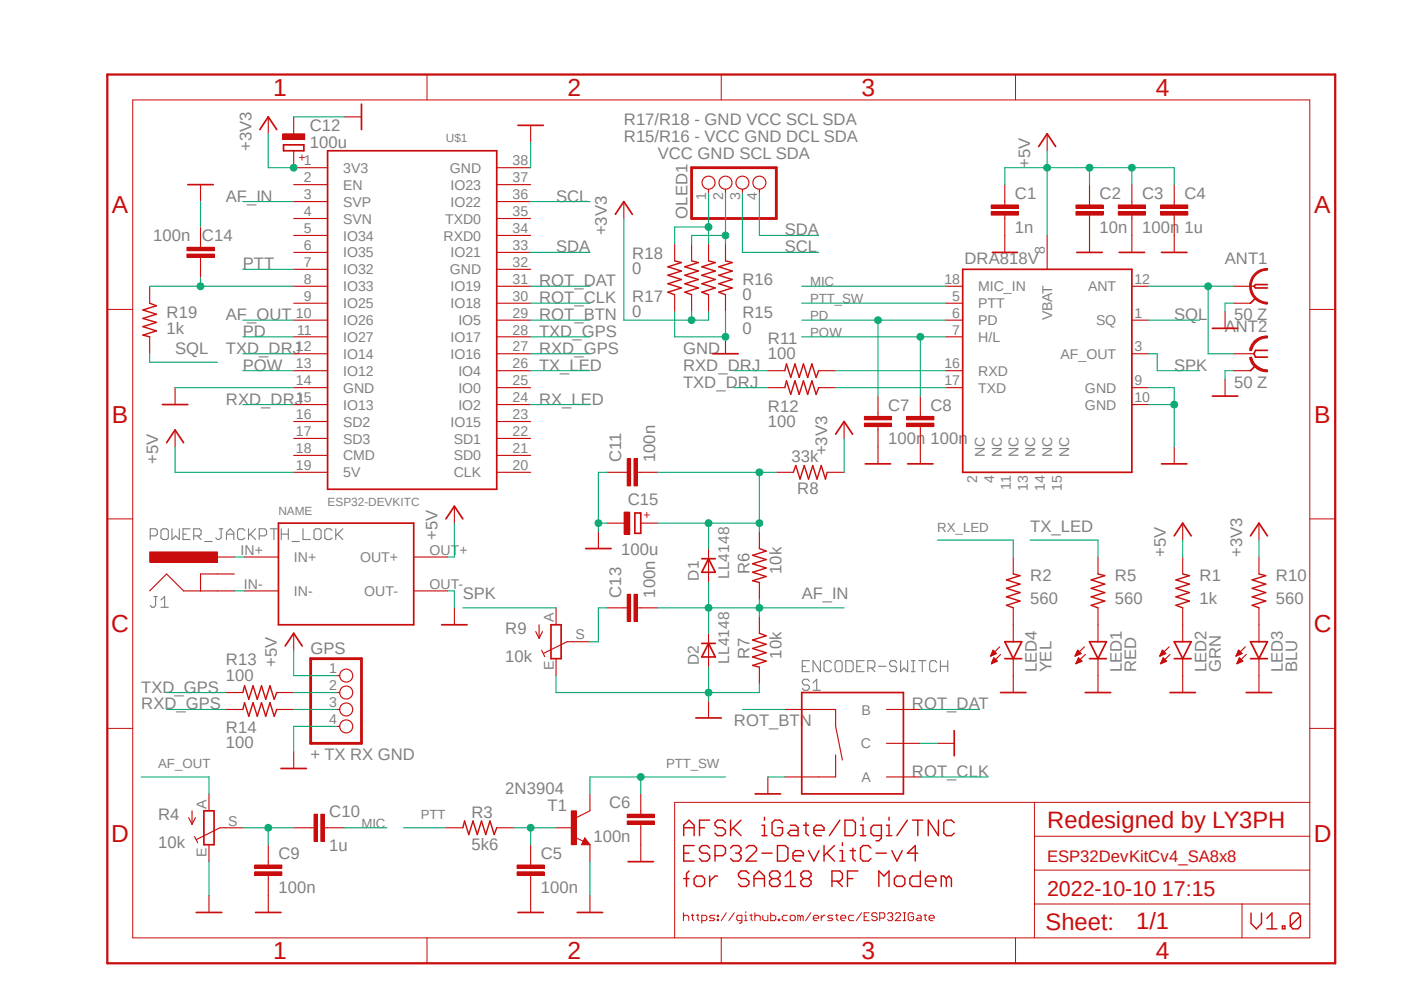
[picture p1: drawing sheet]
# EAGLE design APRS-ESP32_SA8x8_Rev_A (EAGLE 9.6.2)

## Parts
ANT1  50 Z  LTI-SASF54GT  [LTI-SASF54GT]
ANT2  50 Z  SMA-142-0701-801/806  [J502-ND-142-0701-801/806]
C1  1n  C-EUC0805  [C0805]
C2  10n  C-EUC0805  [C0805]
C3  100n  C-EUC0805  [C0805]
C4  1u  C-EUC0805  [C0805]
C5  100n  C-EUC0805  [C0805]
C6  100n  C-EUC0805  [C0805]
C7  100n  C-EUC0805  [C0805]
C8  100n  C-EUC0805  [C0805]
C9  100n  C-EUC0805  [C0805]
C10  1u  C-EUC0805  [C0805]
C11  100n  C-EUC0805  [C0805]
C12  100u  CPOL-EUSMCD  [SMC_D]
C13  100n  C-EUC0805  [C0805]
C14  100n  C-EUC0805  [C0805]
C15  100u  CPOL-EUSMCD  [SMC_D]
D1  LL4148  [SOD80_DO213AA_MINIMELF]
D2  LL4148  [SOD80_DO213AA_MINIMELF]
DRA818V  DRA818A  [DRA818A]
GPS  + TX RX GND  PINHD-1X4  [1X04]
J1  POWER_JACKPTH_LOCK  [POWER_JACK_PTH_LOCK]
LED1  RED  LEDCHIP-LED0805  [CHIP-LED0805]
LED2  GRN  LEDCHIP-LED0805  [CHIP-LED0805]
LED3  BLU  LEDCHIP-LED0805  [CHIP-LED0805]
LED4  YEL  LEDCHIP-LED0805  [CHIP-LED0805]
OLED1  VCC GND SCL SDA  PINHD-1X4  [1X04]
R1  1k  R-US_R0805  [R0805]
R2  560  R-US_R0805  [R0805]
R3  5k6  R-US_R0805  [R0805]
R4  10k  TRIM_EU-CA6H  [CA6H]
R5  560  R-US_R0805  [R0805]
R6  10k  R-US_R0805  [R0805]
R7  10k  R-US_R0805  [R0805]
R8  33k  R-US_R0805  [R0805]
R9  10k  TRIM_EU-CA6H  [CA6H]
R10  560  R-US_R0805  [R0805]
R11  100  R-US_R0805  [R0805]
R12  100  R-US_R0805  [R0805]
R13  100  R-US_R0805  [R0805]
R14  100  R-US_R0805  [R0805]
R15  0  R-US_R0805  [R0805]
R16  0  R-US_R0805  [R0805]
R17  0  R-US_R0805  [R0805]
R18  0  R-US_R0805  [R0805]
R19  1k  R-US_R0805  [R0805]
S1  ENCODER-SWITCH  [ROTARY_ENC_PLAIN]
T1  2N3904  MMBT3904LT1-NPN-SOT23-BEC  [SOT23-BEC]
U$1  ESP32DEVKITC  [ESP32-DEVKITC]
U$2  CP8-ADJ  [CP8-ADJ]

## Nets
+3V3: C12.+ R8.2 R10.2 R15.1 R17.1 U$1.1(3V3)
+5V: C1.1 C2.1 C3.1 C4.1 DRA818V.8(VBAT) GPS.1 R1.2 U$1.19(5V) U$2.OUT+
AF_IN: C13.2 D1.A D2.C R6.2 R7.1 U$1.3(SVP)
AF_OUT: R4.A U$1.10(IO26)
GND: ANT1.2 ANT1.3 ANT1.4 ANT1.5 ANT2.G@1 ANT2.G@2 ANT2.G@3 ANT2.G@4 C1.2 C2.2 C3.2 C4.2 C5.2 C6.2 C7.2 C8.2 C9.2 C11.1 C12.- C14.2 C15.- D2.A DRA818V.9(GND) DRA818V.10(GND) GPS.4 LED1.C LED2.C LED3.C LED4.C R4.E R7.2 R9.E R16.1 R18.1 S1.C S1.SW- T1.E U$1.14(GND) U$1.38(GND) U$2.OUT-
MIC: C10.2 DRA818V.18(MIC_IN)
N$1: LED1.A R5.1
N$2: C11.2 C15.+ D1.C R6.1 R8.1
N$3: GPS.2 R13.1
N$4: C13.1 R9.S
N$5: ANT1.1 ANT2.1 DRA818V.12(ANT)
N$6: J1.PWR U$2.IN+
N$7: C5.1 R3.1 T1.B
N$8: LED4.A R2.1
N$9: C9.1 C10.1 R4.S
N$10: J1.GND U$2.IN-
N$12: LED3.A R10.1
N$13: GPS.3 R14.1
N$14: DRA818V.16(RXD) R11.1
N$15: DRA818V.17(TXD) R12.1
N$16: OLED1.2 R16.2 R17.2
N$17: OLED1.1 R15.2 R18.2
N$18: C14.1 R19.1 U$1.8(IO33)
N$41: LED2.A R1.1
PD: C7.1 DRA818V.6(PD) U$1.11(IO27)
POW: C8.1 DRA818V.7(H/L) U$1.13(IO12)
PTT: R3.2 U$1.7(IO32)
PTT_SW: C6.1 DRA818V.5(PTT) T1.C
ROT_BTN: S1.SW+ U$1.29(IO5)
ROT_CLK: S1.A U$1.30(IO18)
ROT_DAT: S1.B U$1.31(IO19)
RX_LED: R2.2 U$1.24(IO2)
RXD_DRJ: R11.2 U$1.15(IO13)
RXD_GPS: R14.2 U$1.27(IO16)
SCL: OLED1.3 U$1.36(IO22)
SDA: OLED1.4 U$1.33(IO21)
SPK: DRA818V.3(AF_OUT) R9.A
SQL: DRA818V.1(SQ) R19.2
TX_LED: R5.2 U$1.26(IO4)
TXD_DRJ: R12.2 U$1.12(IO14)
TXD_GPS: R13.2 U$1.28(IO17)
Unconnected: DRA818V.2(NC) DRA818V.4(NC) DRA818V.11(NC) DRA818V.13(NC) DRA818V.14(NC) DRA818V.15(NC) J1.GNDBREAK U$1.2(EN) U$1.4(SVN) U$1.5(IO34) U$1.6(IO35) U$1.9(IO25) U$1.16(SD2) U$1.17(SD3) U$1.18(CMD) U$1.20(CLK) U$1.21(SD0) U$1.22(SD1) U$1.23(IO15) U$1.25(IO0) U$1.32(GND) U$1.34(RXD0) U$1.35(TXD0) U$1.37(IO23)

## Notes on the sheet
- R17/R18 - GND VCC SCL SDA
  R15/R16 - VCC GND DCL SDA
- Redesigned by LY3PH
- AFSK iGate/Digi/TNC
  ESP32-DevKitC-v4
  for SA818 RF Modem
- https://github.com/erstec/ESP32IGate
- V1.0

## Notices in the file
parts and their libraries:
SparkFun-Connectors: Licensing: Creative Commons ShareAlike 4.0 International - https://creativecommons.org/licenses/by-sa/4.0
